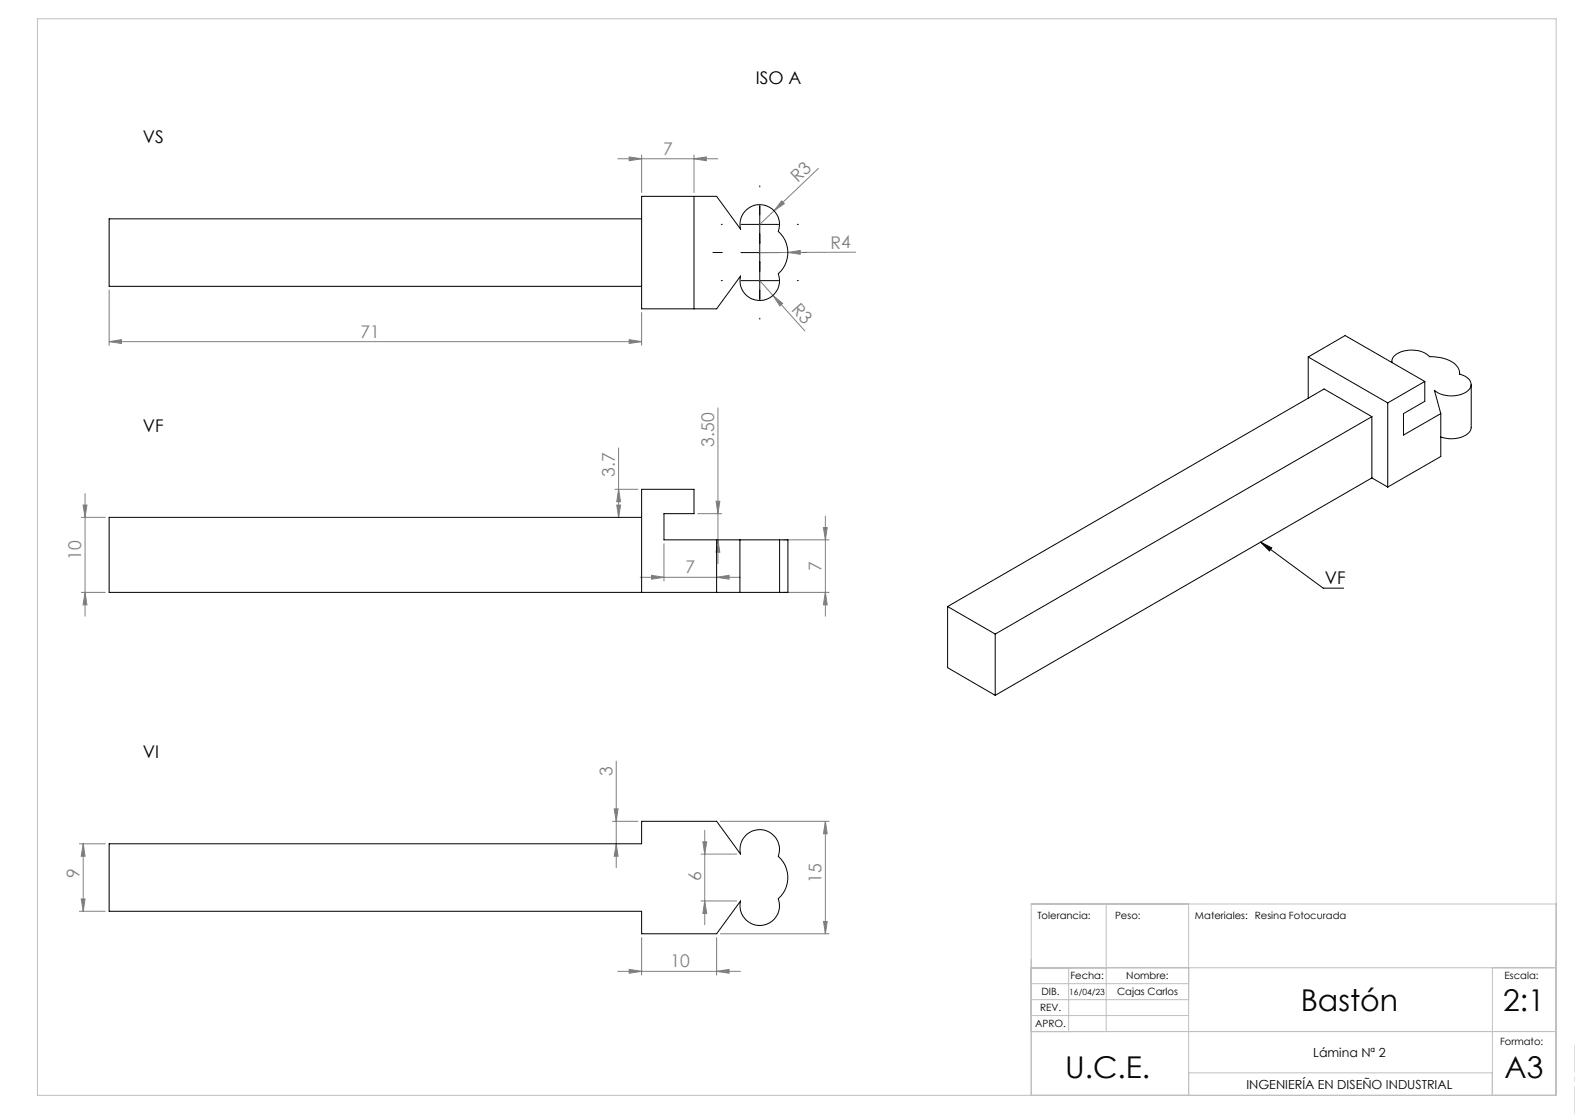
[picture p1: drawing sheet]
<svg xmlns="http://www.w3.org/2000/svg" width="420mm" height="297mm" viewBox="0 0 420 297" stroke-linecap="round" stroke-linejoin="round" font-family="sans-serif">
<path d="M197.6 59.8h10M202.6 54.9v24.9M197.6 67.3h10M197.6 74.8h10M336.2 144.5l16.6 12.3h5.5M336.2 144.5l2.9 1.6-.6 .8z" fill="none" stroke="#000" stroke-width=".27"/>
<g fill="none" stroke="#808080" stroke-width=".27">
<path d="M164.7 42.3h26.7M167.8 41.8l3.3 .5-3.3 .6zM171.1 41.3v10M185.1 41.3v10M185.1 42.3l3.2-.5v1.1zM208.5 53.5l.7 .8-2.8 1.9zM218.2 44.9l-15.6 14.9M29.1 77.3v14.8M202.6 74.8l12 13.4M206.1 78.8l2.6 2.1-.7 .7zM210.1 67.3l3.3-.5v1zM228.2 67.2l-25.6 .1"/>
<path d="M29.1 91.1l3.3-.5v1zM29.1 91.1h142M167.8 90.6l3.3 .5-3.3 .5zM171.1 83.3v8.8M165 119.4v18.5M191.5 108.8v41.5M21.7 137.9h6.4M22.2 134.7h1l-.5 3.2zM22.7 131.6v32.7M164 130.5h6.1M164.5 134.7h1l-.5 3.2zM165 130.5l.5 3.3h-1z"/>
<path d="M186.1 136.9h6.3M191 133.6h.9l-.4 3.3zM220.1 137.6v26.7M21.7 157.9h6.4M22.7 157.9l.5 3.4h-1zM170.7 153.9h26.7M173.7 153.4l3.4 .5-3.4 .5zM177.1 145v9.9M191.1 153.9l3.3-.5v1zM191.5 143.9l.4 3.3h-.9zM208.9 157.9h12.2M208.9 143.9h12.2"/>
<path d="M219.6 140.6h1l-.5 3.3zM220.1 157.9l.5 3.4h-1zM163.3 219h6.8M163.8 215.6h1l-.5 3.4zM164.3 202.9v28.4M192.1 219h29M220.1 219l.5 3.3h-1zM220.1 219v30M21.2 225h6.9M21.7 239.7h1l-.5 3.3zM22.2 225v18M22.2 225l.5 3.3h-1z"/>
<path d="M164.3 225l.5 3.3h-1zM186.9 227.7h9.6M187.4 224.4h1.1l-.6 3.3zM187.9 221.4v25.2M21.2 243h6.9M164.7 259h32.7M167.8 258.4l3.3 .6-3.3 .5zM171.1 250v10M186.9 240.2h9.6M187.9 240.2l.6 3.3h-1.1zM191.1 259l3.3-.6v1.1zM191.1 250v10"/>
<path d="M192.1 249h29M219.6 245.7h1l-.5 3.3z"/>
</g>
<path d="M192.6 59.8h-.3M202.6 49.8v-.3M202.6 57.3v-2.5M212.6 59.8h.3M192.6 67.3h-2.5M192.6 74.8h-.3M202.6 69.8v.3M202.6 77.3v2.5M202.6 64.8v-.3M212.6 67.3h2.5M212.6 74.8h.3M202.6 84.8v.3" fill="none" stroke="#000" stroke-width=".27" stroke-dasharray="15.2 1.3 1.3 1.3"/>
<path d="M420 297v-18.4" fill="none" stroke="#c0c0c0" stroke-width=".27" stroke-dasharray="15.2 1.3 1.3 1.3" stroke-dashoffset="7.9"/>
<path d="M10 5h405v287h-405zM275 258h140M285 258v17M295 240.9v34.1M316.4 240.9l.6 .1v51M398 258v34M415 241h-140v51M275 275h140M275 266.5h42M275 262.3h42M275 270.8h42M317 286h81" fill="none" stroke="#c0c0c0" stroke-width=".27"/>
<path d="M336.2 144.5l2.9 1.6-.6 .8z" fill="#000"/>
<g fill="#808080">
<path d="M210.1 67.3l3.3-.5v1z"/>
<path d="M208.5 53.5l.7 .8-2.8 1.9z"/>
<path d="M206.1 78.8l2.6 2.1-.7 .7z"/>
<path d="M191.1 153.9l3.3-.5v1zM173.7 153.4l3.4 .5-3.4 .5zM167.8 90.6l3.3 .5-3.3 .5zM29.1 91.1l3.3-.5v1zM185.1 42.3l3.2-.5v1.1zM167.8 41.8l3.3 .5-3.3 .6z"/>
<path d="M191.1 259l3.3-.6v1.1zM167.8 258.4l3.3 .6-3.3 .5z"/>
<path d="M187.9 240.2l.6 3.3h-1.1zM187.4 224.4h1.1l-.6 3.3z"/>
<path d="M22.2 134.7h1l-.5 3.2zM22.7 157.9l.5 3.4h-1zM165 130.5l.5 3.3h-1zM164.5 134.7h1l-.5 3.2zM191 133.6h.9l-.4 3.3zM191.5 143.9l.4 3.3h-.9zM219.6 140.6h1l-.5 3.3zM220.1 157.9l.5 3.4h-1zM22.2 225l.5 3.3h-1zM21.7 239.7h1l-.5 3.3zM220.1 219l.5 3.3h-1zM219.6 245.7h1l-.5 3.3zM163.8 215.6h1l-.5 3.4zM164.3 225l.5 3.3h-1z"/>
</g>
<g fill="none" stroke="#000" stroke-width=".27">
<path d="M171.1 52.3h20l6.4 8.8a5.3 5.3 0 0 1 5.4-6.5 5.3 5.3 0 0 1 4.6 7.1 7.5 7.5 0 0 1 0 11.3 5.3 5.3 0 0 1-4.6 7.1 5.3 5.3 0 0 1-5.4-6.5l-6.4 8.7h-20zM171.1 58.3h-142v18h142M185.1 52.3v30M348.9 95.2v11M348.9 95.2l21.2 12.2M348.9 95.2l9.8-5.7 21.2 12.2M371.2 96.4v.3a2.85 2.85 0 0 1 2.4-2.9 7.8 7.8 0 0 1 7.6 1.3 8.6 8.6 0 0 1 7.6 3l.4 1.6M389.2 99.7a3.3 3.3 0 0 1 3.1 3.1 4.4 4.4 0 0 1-4.1 2.7 7.3 7.3 0 0 1-5.7-1.4l1.7 6.2M389.2 99.4v.3M365.8 111.1l-12.7-7.4-100.4 58M365.8 111.1l-100.4 57.9M365.8 111.1v16.3"/>
<path d="M370.1 107.4v22.5M379.9 101.7l-9.8 5.7M379.9 101.7v5.3l-5.6 3.3v5.7l9.9-5.7M384.2 110.3v11.4l-14.1 8.2M392.3 102.5v11.4a3.7 3.7 0 0 1-3.3 2.9l-2.5 .2-2.3-.5M171.1 137.9h-142v20h168.2M365.8 127.4l-100.4 58M365.8 127.4l4.3 2.5M191.1 143.9v14M197.3 143.9h10.6M197.3 157.9h10.6M197.3 143.9v14"/>
<path d="M197.3 143.9h-20.2v-7h8v-6.4h-14v27.4M207.9 143.9h2.2v14h-2.2M207.9 143.9v14M252.7 161.7v16.3l12.7 7.4M252.7 161.7l12.7 7.3M265.4 169v16.4M29.1 225h142v-6h20l6.4 8.7a5.3 5.3 0 0 1 5.4-6.5 5.3 5.3 0 0 1 4.6 7.1 7.5 7.5 0 0 1 0 11.3 5.3 5.3 0 0 1-4.6 7.1 5.3 5.3 0 0 1-5.4-6.5l-6.4 8.8h-20v-6h-142z"/>
</g>
<g font-size="8">
<text x="346.9" y="269.5">Bastón</text>
<text x="400.9" y="269.5">2:1</text>
<text x="284.1" y="287.4">U.C.E.</text>
<text x="401.2" y="287.4">A3</text>
</g>
<g font-size="4.7">
<text x="201.5" y="22.4">ISO A</text>
<text x="38.1" y="38.1">VS</text>
<text x="38.1" y="115.1">VF</text>
<text x="353.3" y="155.8">VF</text>
<text x="38.1" y="202">VI</text>
</g>
<g font-size="4.7" fill="#808080">
<text x="176.9" y="41.3">7</text>
<text x="212.7" y="48.8" transform="rotate(-44 212.7 48.8)">R3</text>
<text x="221.5" y="66.3">R4</text>
<text x="210.9" y="82.6" transform="rotate(48 210.9 82.6)">R3</text>
<text x="96.1" y="90">71</text>
<text x="190.5" y="119.1" transform="rotate(-90 190.5 119.1)">3.50</text>
<text x="164" y="127.1" transform="rotate(-90 164 127.1)">3.7</text>
<text x="21.7" y="149.3" transform="rotate(-90 21.7 149.3)">10</text>
<text x="182.8" y="152.9">7</text>
<text x="219.1" y="152.4" transform="rotate(-90 219.1 152.4)">7</text>
<text x="163.3" y="206.8" transform="rotate(-90 163.3 206.8)">3</text>
<text x="21.2" y="234.2" transform="rotate(-90 21.2 234.2)">9</text>
<text x="186.9" y="235" transform="rotate(-90 186.9 235)">6</text>
<text x="219.1" y="235.4" transform="rotate(-90 219.1 235.4)">15</text>
<text x="178.8" y="257.9">10</text>
</g>
<g font-size="3.3">
<text x="350.2" y="281.8">Lámina Nª 2</text>
<text x="332.4" y="290.3">INGENIERÍA EN DISEÑO INDUSTRIAL</text>
</g>
<g font-size="2.7">
<text x="276.6" y="245.1">Tolerancia:</text>
<text x="297.3" y="245.1">Peso:</text>
<text x="318.7" y="245.1">Materiales: Resina Fotocurada</text>
<text x="285.4" y="261">Fecha:</text>
<text x="300.3" y="261">Nombre:</text>
<text x="401.2" y="260.9">Escala:</text>
<text x="277.3" y="269.5">REV.</text>
<text x="277.7" y="265.3">DIB.</text>
<text x="297.9" y="265.3">Cajas Carlos</text>
<text x="276.1" y="273.8">APRO.</text>
<text x="400" y="278.6">Formato:</text>
</g>
<text font-size="2.3" x="285.1" y="265.3">16/04/23</text>
</svg>
